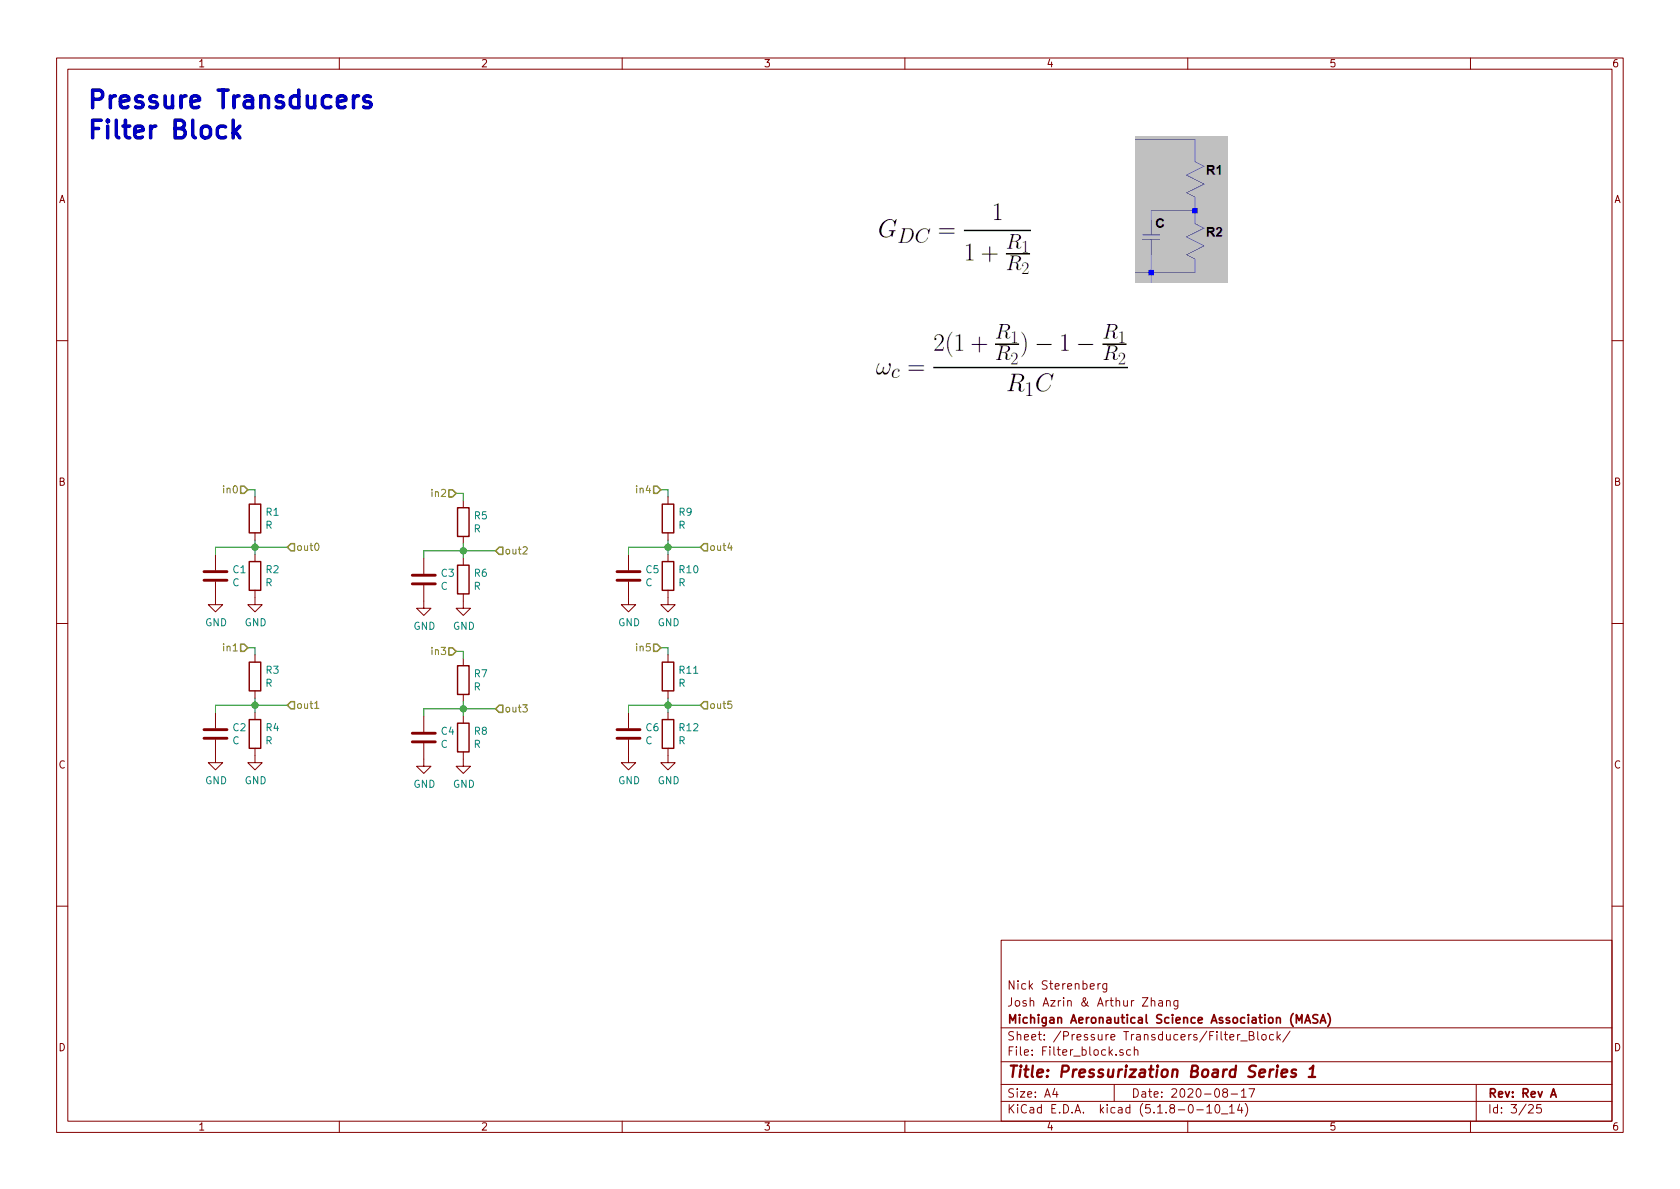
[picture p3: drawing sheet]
EESchema Schematic File Version 4
EELAYER 30 0
EELAYER END
$Descr A4 11693 8268
encoding utf-8
Sheet 3 25
Title "Pressurization Board Series 1"
Date "2020-08-17"
Rev "Rev A"
Comp "Michigan Aeronautical Science Association (MASA)"
Comment1 "Josh Azrin & Arthur Zhang"
Comment2 "Nick Sterenberg"
Comment3 ""
Comment4 ""
$EndDescr
$Comp
L pressurization_series1-rescue:R-Device R?
U 1 1
P 1775 3600
AR Path="/596D7A67/5BE230A7/5BE230D0" Ref="R?"  Part="1" 
AR Path="/596D7A67/5BE80466/5BE230D0" Ref="R?"  Part="1" 
AR Path="/596D7A67/5C1804A3/5C1981DB/5BE230D0" Ref="R?"  Part="1" 
AR Path="/596D7A67/5C1804A3/5C19820B/5BE230D0" Ref="R?"  Part="1" 
AR Path="/596D7A67/5C1804A3/5C1BC561/5BE230D0" Ref="R?"  Part="1" 
AR Path="/5E49E893/5E67E090/5BE230D0" Ref="R1"  Part="1" 
AR Path="/5E49EA18/5E9738F1/5BE230D0" Ref="R?"  Part="1" 
F 0 "R1" H 1845 3646 50  0000 L CNN
F 1 "R" H 1845 3555 50  0000 L CNN
F 2 "KiCad:R_0603_1608Metric" V 1705 3600 50  0001 C CNN
F 3 "~" H 1775 3600 50  0001 C CNN
	1    1775 3600
	1    0    0    -1  
$EndComp
$Comp
L pressurization_series1-rescue:R-Device R?
U 1 1
P 1775 4000
AR Path="/596D7A67/5BE230A7/5BE23186" Ref="R?"  Part="1" 
AR Path="/596D7A67/5BE80466/5BE23186" Ref="R?"  Part="1" 
AR Path="/596D7A67/5C1804A3/5C1981DB/5BE23186" Ref="R?"  Part="1" 
AR Path="/596D7A67/5C1804A3/5C19820B/5BE23186" Ref="R?"  Part="1" 
AR Path="/596D7A67/5C1804A3/5C1BC561/5BE23186" Ref="R?"  Part="1" 
AR Path="/5E49E893/5E67E090/5BE23186" Ref="R2"  Part="1" 
AR Path="/5E49EA18/5E9738F1/5BE23186" Ref="R?"  Part="1" 
F 0 "R2" H 1845 4046 50  0000 L CNN
F 1 "R" H 1845 3955 50  0000 L CNN
F 2 "KiCad:R_0603_1608Metric" V 1705 4000 50  0001 C CNN
F 3 "~" H 1775 4000 50  0001 C CNN
	1    1775 4000
	1    0    0    -1  
$EndComp
$Comp
L pressurization_series1-rescue:C-Device C?
U 1 1
P 1500 4000
AR Path="/596D7A67/5BE230A7/5BE231FF" Ref="C?"  Part="1" 
AR Path="/596D7A67/5BE80466/5BE231FF" Ref="C?"  Part="1" 
AR Path="/596D7A67/5C1804A3/5C1981DB/5BE231FF" Ref="C?"  Part="1" 
AR Path="/596D7A67/5C1804A3/5C19820B/5BE231FF" Ref="C?"  Part="1" 
AR Path="/596D7A67/5C1804A3/5C1BC561/5BE231FF" Ref="C?"  Part="1" 
AR Path="/5E49E893/5E67E090/5BE231FF" Ref="C1"  Part="1" 
AR Path="/5E49EA18/5E9738F1/5BE231FF" Ref="C?"  Part="1" 
F 0 "C1" H 1615 4046 50  0000 L CNN
F 1 "C" H 1615 3955 50  0000 L CNN
F 2 "KiCad:C_0603_1608Metric" H 1538 3850 50  0001 C CNN
F 3 "~" H 1500 4000 50  0001 C CNN
	1    1500 4000
	1    0    0    -1  
$EndComp
Wire Wire Line
	1500 3850 1500 3800
Wire Wire Line
	1500 3800 1775 3800
Wire Wire Line
	1775 3800 1775 3750
Wire Wire Line
	1775 3850 1775 3800
Connection ~ 1775 3800
Text HLabel 1725 3400 0    50   Input ~ 0
in0
Wire Wire Line
	1725 3400 1775 3400
Wire Wire Line
	1775 3400 1775 3450
Text HLabel 2000 3800 2    50   Input ~ 0
out0
Wire Wire Line
	1775 3800 2000 3800
$Comp
L pressurization_series1-rescue:GND-power #PWR?
U 1 1
P 1775 4150
AR Path="/596D7A67/5BE230A7/5BE232A5" Ref="#PWR?"  Part="1" 
AR Path="/596D7A67/5BE80466/5BE232A5" Ref="#PWR?"  Part="1" 
AR Path="/596D7A67/5C1804A3/5C1981DB/5BE232A5" Ref="#PWR?"  Part="1" 
AR Path="/596D7A67/5C1804A3/5C19820B/5BE232A5" Ref="#PWR?"  Part="1" 
AR Path="/596D7A67/5C1804A3/5C1BC561/5BE232A5" Ref="#PWR?"  Part="1" 
AR Path="/5E49E893/5E67E090/5BE232A5" Ref="#PWR05"  Part="1" 
AR Path="/5E49EA18/5E9738F1/5BE232A5" Ref="#PWR?"  Part="1" 
F 0 "#PWR05" H 1775 3900 50  0001 C CNN
F 1 "GND" H 1780 3977 50  0000 C CNN
F 2 "" H 1775 4150 50  0001 C CNN
F 3 "" H 1775 4150 50  0001 C CNN
	1    1775 4150
	1    0    0    -1  
$EndComp
$Comp
L pressurization_series1-rescue:GND-power #PWR?
U 1 1
P 1500 4150
AR Path="/596D7A67/5BE230A7/5BE2328D" Ref="#PWR?"  Part="1" 
AR Path="/596D7A67/5BE80466/5BE2328D" Ref="#PWR?"  Part="1" 
AR Path="/596D7A67/5C1804A3/5C1981DB/5BE2328D" Ref="#PWR?"  Part="1" 
AR Path="/596D7A67/5C1804A3/5C19820B/5BE2328D" Ref="#PWR?"  Part="1" 
AR Path="/596D7A67/5C1804A3/5C1BC561/5BE2328D" Ref="#PWR?"  Part="1" 
AR Path="/5E49E893/5E67E090/5BE2328D" Ref="#PWR03"  Part="1" 
AR Path="/5E49EA18/5E9738F1/5BE2328D" Ref="#PWR?"  Part="1" 
F 0 "#PWR03" H 1500 3900 50  0001 C CNN
F 1 "GND" H 1505 3977 50  0000 C CNN
F 2 "" H 1500 4150 50  0001 C CNN
F 3 "" H 1500 4150 50  0001 C CNN
	1    1500 4150
	1    0    0    -1  
$EndComp
$Comp
L pressurization_series1-rescue:R-Device R?
U 1 1
P 1775 4700
AR Path="/596D7A67/5BE230A7/5BE25BE7" Ref="R?"  Part="1" 
AR Path="/596D7A67/5BE80466/5BE25BE7" Ref="R?"  Part="1" 
AR Path="/596D7A67/5C1804A3/5C1981DB/5BE25BE7" Ref="R?"  Part="1" 
AR Path="/596D7A67/5C1804A3/5C19820B/5BE25BE7" Ref="R?"  Part="1" 
AR Path="/596D7A67/5C1804A3/5C1BC561/5BE25BE7" Ref="R?"  Part="1" 
AR Path="/5E49E893/5E67E090/5BE25BE7" Ref="R3"  Part="1" 
AR Path="/5E49EA18/5E9738F1/5BE25BE7" Ref="R?"  Part="1" 
F 0 "R3" H 1845 4746 50  0000 L CNN
F 1 "R" H 1845 4655 50  0000 L CNN
F 2 "KiCad:R_0603_1608Metric" V 1705 4700 50  0001 C CNN
F 3 "~" H 1775 4700 50  0001 C CNN
	1    1775 4700
	1    0    0    -1  
$EndComp
$Comp
L pressurization_series1-rescue:R-Device R?
U 1 1
P 1775 5100
AR Path="/596D7A67/5BE230A7/5BE25BEE" Ref="R?"  Part="1" 
AR Path="/596D7A67/5BE80466/5BE25BEE" Ref="R?"  Part="1" 
AR Path="/596D7A67/5C1804A3/5C1981DB/5BE25BEE" Ref="R?"  Part="1" 
AR Path="/596D7A67/5C1804A3/5C19820B/5BE25BEE" Ref="R?"  Part="1" 
AR Path="/596D7A67/5C1804A3/5C1BC561/5BE25BEE" Ref="R?"  Part="1" 
AR Path="/5E49E893/5E67E090/5BE25BEE" Ref="R4"  Part="1" 
AR Path="/5E49EA18/5E9738F1/5BE25BEE" Ref="R?"  Part="1" 
F 0 "R4" H 1845 5146 50  0000 L CNN
F 1 "R" H 1845 5055 50  0000 L CNN
F 2 "KiCad:R_0603_1608Metric" V 1705 5100 50  0001 C CNN
F 3 "~" H 1775 5100 50  0001 C CNN
	1    1775 5100
	1    0    0    -1  
$EndComp
$Comp
L pressurization_series1-rescue:C-Device C?
U 1 1
P 1500 5100
AR Path="/596D7A67/5BE230A7/5EAA0B1E" Ref="C?"  Part="1" 
AR Path="/596D7A67/5BE80466/5EAA0B1E" Ref="C?"  Part="1" 
AR Path="/596D7A67/5C1804A3/5C1981DB/5EAA0B1E" Ref="C?"  Part="1" 
AR Path="/596D7A67/5C1804A3/5C19820B/5EAA0B1E" Ref="C?"  Part="1" 
AR Path="/596D7A67/5C1804A3/5C1BC561/5EAA0B1E" Ref="C?"  Part="1" 
AR Path="/5E49E893/5E67E090/5EAA0B1E" Ref="C2"  Part="1" 
AR Path="/5E49EA18/5E9738F1/5EAA0B1E" Ref="C?"  Part="1" 
F 0 "C2" H 1615 5146 50  0000 L CNN
F 1 "C" H 1615 5055 50  0000 L CNN
F 2 "KiCad:C_0603_1608Metric" H 1538 4950 50  0001 C CNN
F 3 "~" H 1500 5100 50  0001 C CNN
	1    1500 5100
	1    0    0    -1  
$EndComp
Wire Wire Line
	1500 4950 1500 4900
Wire Wire Line
	1500 4900 1775 4900
Wire Wire Line
	1775 4900 1775 4850
Wire Wire Line
	1775 4950 1775 4900
Connection ~ 1775 4900
Text HLabel 1725 4500 0    50   Input ~ 0
in1
Wire Wire Line
	1725 4500 1775 4500
Wire Wire Line
	1775 4500 1775 4550
Text HLabel 2000 4900 2    50   Input ~ 0
out1
Wire Wire Line
	1775 4900 2000 4900
$Comp
L pressurization_series1-rescue:GND-power #PWR?
U 1 1
P 1775 5250
AR Path="/596D7A67/5BE230A7/5BE25C06" Ref="#PWR?"  Part="1" 
AR Path="/596D7A67/5BE80466/5BE25C06" Ref="#PWR?"  Part="1" 
AR Path="/596D7A67/5C1804A3/5C1981DB/5BE25C06" Ref="#PWR?"  Part="1" 
AR Path="/596D7A67/5C1804A3/5C19820B/5BE25C06" Ref="#PWR?"  Part="1" 
AR Path="/596D7A67/5C1804A3/5C1BC561/5BE25C06" Ref="#PWR?"  Part="1" 
AR Path="/5E49E893/5E67E090/5BE25C06" Ref="#PWR06"  Part="1" 
AR Path="/5E49EA18/5E9738F1/5BE25C06" Ref="#PWR?"  Part="1" 
F 0 "#PWR06" H 1775 5000 50  0001 C CNN
F 1 "GND" H 1780 5077 50  0000 C CNN
F 2 "" H 1775 5250 50  0001 C CNN
F 3 "" H 1775 5250 50  0001 C CNN
	1    1775 5250
	1    0    0    -1  
$EndComp
$Comp
L pressurization_series1-rescue:GND-power #PWR?
U 1 1
P 1500 5250
AR Path="/596D7A67/5BE230A7/5BE25C0C" Ref="#PWR?"  Part="1" 
AR Path="/596D7A67/5BE80466/5BE25C0C" Ref="#PWR?"  Part="1" 
AR Path="/596D7A67/5C1804A3/5C1981DB/5BE25C0C" Ref="#PWR?"  Part="1" 
AR Path="/596D7A67/5C1804A3/5C19820B/5BE25C0C" Ref="#PWR?"  Part="1" 
AR Path="/596D7A67/5C1804A3/5C1BC561/5BE25C0C" Ref="#PWR?"  Part="1" 
AR Path="/5E49E893/5E67E090/5BE25C0C" Ref="#PWR04"  Part="1" 
AR Path="/5E49EA18/5E9738F1/5BE25C0C" Ref="#PWR?"  Part="1" 
F 0 "#PWR04" H 1500 5000 50  0001 C CNN
F 1 "GND" H 1505 5077 50  0000 C CNN
F 2 "" H 1500 5250 50  0001 C CNN
F 3 "" H 1500 5250 50  0001 C CNN
	1    1500 5250
	1    0    0    -1  
$EndComp
$Comp
L pressurization_series1-rescue:R-Device R?
U 1 1
P 3225 3625
AR Path="/596D7A67/5BE230A7/5E9FEC64" Ref="R?"  Part="1" 
AR Path="/596D7A67/5BE80466/5E9FEC64" Ref="R?"  Part="1" 
AR Path="/596D7A67/5C1804A3/5C1981DB/5E9FEC64" Ref="R?"  Part="1" 
AR Path="/596D7A67/5C1804A3/5C19820B/5E9FEC64" Ref="R?"  Part="1" 
AR Path="/596D7A67/5C1804A3/5C1BC561/5E9FEC64" Ref="R?"  Part="1" 
AR Path="/5E49E893/5E67E090/5E9FEC64" Ref="R5"  Part="1" 
AR Path="/5E49EA18/5E9738F1/5E9FEC64" Ref="R?"  Part="1" 
F 0 "R5" H 3295 3671 50  0000 L CNN
F 1 "R" H 3295 3580 50  0000 L CNN
F 2 "KiCad:R_0603_1608Metric" V 3155 3625 50  0001 C CNN
F 3 "~" H 3225 3625 50  0001 C CNN
	1    3225 3625
	1    0    0    -1  
$EndComp
$Comp
L pressurization_series1-rescue:R-Device R?
U 1 1
P 3225 4025
AR Path="/596D7A67/5BE230A7/5E9FEC6A" Ref="R?"  Part="1" 
AR Path="/596D7A67/5BE80466/5E9FEC6A" Ref="R?"  Part="1" 
AR Path="/596D7A67/5C1804A3/5C1981DB/5E9FEC6A" Ref="R?"  Part="1" 
AR Path="/596D7A67/5C1804A3/5C19820B/5E9FEC6A" Ref="R?"  Part="1" 
AR Path="/596D7A67/5C1804A3/5C1BC561/5E9FEC6A" Ref="R?"  Part="1" 
AR Path="/5E49E893/5E67E090/5E9FEC6A" Ref="R6"  Part="1" 
AR Path="/5E49EA18/5E9738F1/5E9FEC6A" Ref="R?"  Part="1" 
F 0 "R6" H 3295 4071 50  0000 L CNN
F 1 "R" H 3295 3980 50  0000 L CNN
F 2 "KiCad:R_0603_1608Metric" V 3155 4025 50  0001 C CNN
F 3 "~" H 3225 4025 50  0001 C CNN
	1    3225 4025
	1    0    0    -1  
$EndComp
$Comp
L pressurization_series1-rescue:C-Device C?
U 1 1
P 2950 4025
AR Path="/596D7A67/5BE230A7/5E9FEC70" Ref="C?"  Part="1" 
AR Path="/596D7A67/5BE80466/5E9FEC70" Ref="C?"  Part="1" 
AR Path="/596D7A67/5C1804A3/5C1981DB/5E9FEC70" Ref="C?"  Part="1" 
AR Path="/596D7A67/5C1804A3/5C19820B/5E9FEC70" Ref="C?"  Part="1" 
AR Path="/596D7A67/5C1804A3/5C1BC561/5E9FEC70" Ref="C?"  Part="1" 
AR Path="/5E49E893/5E67E090/5E9FEC70" Ref="C3"  Part="1" 
AR Path="/5E49EA18/5E9738F1/5E9FEC70" Ref="C?"  Part="1" 
F 0 "C3" H 3065 4071 50  0000 L CNN
F 1 "C" H 3065 3980 50  0000 L CNN
F 2 "KiCad:C_0603_1608Metric" H 2988 3875 50  0001 C CNN
F 3 "~" H 2950 4025 50  0001 C CNN
	1    2950 4025
	1    0    0    -1  
$EndComp
Wire Wire Line
	2950 3875 2950 3825
Wire Wire Line
	2950 3825 3225 3825
Wire Wire Line
	3225 3825 3225 3775
Wire Wire Line
	3225 3875 3225 3825
Connection ~ 3225 3825
Text HLabel 3175 3425 0    50   Input ~ 0
in2
Wire Wire Line
	3175 3425 3225 3425
Wire Wire Line
	3225 3425 3225 3475
Text HLabel 3450 3825 2    50   Input ~ 0
out2
Wire Wire Line
	3225 3825 3450 3825
$Comp
L pressurization_series1-rescue:GND-power #PWR?
U 1 1
P 3225 4175
AR Path="/596D7A67/5BE230A7/5E9FEC80" Ref="#PWR?"  Part="1" 
AR Path="/596D7A67/5BE80466/5E9FEC80" Ref="#PWR?"  Part="1" 
AR Path="/596D7A67/5C1804A3/5C1981DB/5E9FEC80" Ref="#PWR?"  Part="1" 
AR Path="/596D7A67/5C1804A3/5C19820B/5E9FEC80" Ref="#PWR?"  Part="1" 
AR Path="/596D7A67/5C1804A3/5C1BC561/5E9FEC80" Ref="#PWR?"  Part="1" 
AR Path="/5E49E893/5E67E090/5E9FEC80" Ref="#PWR09"  Part="1" 
AR Path="/5E49EA18/5E9738F1/5E9FEC80" Ref="#PWR?"  Part="1" 
F 0 "#PWR09" H 3225 3925 50  0001 C CNN
F 1 "GND" H 3230 4002 50  0000 C CNN
F 2 "" H 3225 4175 50  0001 C CNN
F 3 "" H 3225 4175 50  0001 C CNN
	1    3225 4175
	1    0    0    -1  
$EndComp
$Comp
L pressurization_series1-rescue:GND-power #PWR?
U 1 1
P 2950 4175
AR Path="/596D7A67/5BE230A7/5E9FEC86" Ref="#PWR?"  Part="1" 
AR Path="/596D7A67/5BE80466/5E9FEC86" Ref="#PWR?"  Part="1" 
AR Path="/596D7A67/5C1804A3/5C1981DB/5E9FEC86" Ref="#PWR?"  Part="1" 
AR Path="/596D7A67/5C1804A3/5C19820B/5E9FEC86" Ref="#PWR?"  Part="1" 
AR Path="/596D7A67/5C1804A3/5C1BC561/5E9FEC86" Ref="#PWR?"  Part="1" 
AR Path="/5E49E893/5E67E090/5E9FEC86" Ref="#PWR07"  Part="1" 
AR Path="/5E49EA18/5E9738F1/5E9FEC86" Ref="#PWR?"  Part="1" 
F 0 "#PWR07" H 2950 3925 50  0001 C CNN
F 1 "GND" H 2955 4002 50  0000 C CNN
F 2 "" H 2950 4175 50  0001 C CNN
F 3 "" H 2950 4175 50  0001 C CNN
	1    2950 4175
	1    0    0    -1  
$EndComp
$Comp
L pressurization_series1-rescue:R-Device R?
U 1 1
P 3225 4725
AR Path="/596D7A67/5BE230A7/5E9FEC8C" Ref="R?"  Part="1" 
AR Path="/596D7A67/5BE80466/5E9FEC8C" Ref="R?"  Part="1" 
AR Path="/596D7A67/5C1804A3/5C1981DB/5E9FEC8C" Ref="R?"  Part="1" 
AR Path="/596D7A67/5C1804A3/5C19820B/5E9FEC8C" Ref="R?"  Part="1" 
AR Path="/596D7A67/5C1804A3/5C1BC561/5E9FEC8C" Ref="R?"  Part="1" 
AR Path="/5E49E893/5E67E090/5E9FEC8C" Ref="R7"  Part="1" 
AR Path="/5E49EA18/5E9738F1/5E9FEC8C" Ref="R?"  Part="1" 
F 0 "R7" H 3295 4771 50  0000 L CNN
F 1 "R" H 3295 4680 50  0000 L CNN
F 2 "KiCad:R_0603_1608Metric" V 3155 4725 50  0001 C CNN
F 3 "~" H 3225 4725 50  0001 C CNN
	1    3225 4725
	1    0    0    -1  
$EndComp
$Comp
L pressurization_series1-rescue:R-Device R?
U 1 1
P 3225 5125
AR Path="/596D7A67/5BE230A7/5E9FEC92" Ref="R?"  Part="1" 
AR Path="/596D7A67/5BE80466/5E9FEC92" Ref="R?"  Part="1" 
AR Path="/596D7A67/5C1804A3/5C1981DB/5E9FEC92" Ref="R?"  Part="1" 
AR Path="/596D7A67/5C1804A3/5C19820B/5E9FEC92" Ref="R?"  Part="1" 
AR Path="/596D7A67/5C1804A3/5C1BC561/5E9FEC92" Ref="R?"  Part="1" 
AR Path="/5E49E893/5E67E090/5E9FEC92" Ref="R8"  Part="1" 
AR Path="/5E49EA18/5E9738F1/5E9FEC92" Ref="R?"  Part="1" 
F 0 "R8" H 3295 5171 50  0000 L CNN
F 1 "R" H 3295 5080 50  0000 L CNN
F 2 "KiCad:R_0603_1608Metric" V 3155 5125 50  0001 C CNN
F 3 "~" H 3225 5125 50  0001 C CNN
	1    3225 5125
	1    0    0    -1  
$EndComp
$Comp
L pressurization_series1-rescue:C-Device C?
U 1 1
P 2950 5125
AR Path="/596D7A67/5BE230A7/5E9FEC98" Ref="C?"  Part="1" 
AR Path="/596D7A67/5BE80466/5E9FEC98" Ref="C?"  Part="1" 
AR Path="/596D7A67/5C1804A3/5C1981DB/5E9FEC98" Ref="C?"  Part="1" 
AR Path="/596D7A67/5C1804A3/5C19820B/5E9FEC98" Ref="C?"  Part="1" 
AR Path="/596D7A67/5C1804A3/5C1BC561/5E9FEC98" Ref="C?"  Part="1" 
AR Path="/5E49E893/5E67E090/5E9FEC98" Ref="C4"  Part="1" 
AR Path="/5E49EA18/5E9738F1/5E9FEC98" Ref="C?"  Part="1" 
F 0 "C4" H 3065 5171 50  0000 L CNN
F 1 "C" H 3065 5080 50  0000 L CNN
F 2 "KiCad:C_0603_1608Metric" H 2988 4975 50  0001 C CNN
F 3 "~" H 2950 5125 50  0001 C CNN
	1    2950 5125
	1    0    0    -1  
$EndComp
Wire Wire Line
	2950 4975 2950 4925
Wire Wire Line
	2950 4925 3225 4925
Wire Wire Line
	3225 4925 3225 4875
Wire Wire Line
	3225 4975 3225 4925
Connection ~ 3225 4925
Text HLabel 3175 4525 0    50   Input ~ 0
in3
Wire Wire Line
	3175 4525 3225 4525
Wire Wire Line
	3225 4525 3225 4575
Text HLabel 3450 4925 2    50   Input ~ 0
out3
Wire Wire Line
	3225 4925 3450 4925
$Comp
L pressurization_series1-rescue:GND-power #PWR?
U 1 1
P 3225 5275
AR Path="/596D7A67/5BE230A7/5E9FECA8" Ref="#PWR?"  Part="1" 
AR Path="/596D7A67/5BE80466/5E9FECA8" Ref="#PWR?"  Part="1" 
AR Path="/596D7A67/5C1804A3/5C1981DB/5E9FECA8" Ref="#PWR?"  Part="1" 
AR Path="/596D7A67/5C1804A3/5C19820B/5E9FECA8" Ref="#PWR?"  Part="1" 
AR Path="/596D7A67/5C1804A3/5C1BC561/5E9FECA8" Ref="#PWR?"  Part="1" 
AR Path="/5E49E893/5E67E090/5E9FECA8" Ref="#PWR010"  Part="1" 
AR Path="/5E49EA18/5E9738F1/5E9FECA8" Ref="#PWR?"  Part="1" 
F 0 "#PWR010" H 3225 5025 50  0001 C CNN
F 1 "GND" H 3230 5102 50  0000 C CNN
F 2 "" H 3225 5275 50  0001 C CNN
F 3 "" H 3225 5275 50  0001 C CNN
	1    3225 5275
	1    0    0    -1  
$EndComp
$Comp
L pressurization_series1-rescue:GND-power #PWR?
U 1 1
P 2950 5275
AR Path="/596D7A67/5BE230A7/5E9FECAE" Ref="#PWR?"  Part="1" 
AR Path="/596D7A67/5BE80466/5E9FECAE" Ref="#PWR?"  Part="1" 
AR Path="/596D7A67/5C1804A3/5C1981DB/5E9FECAE" Ref="#PWR?"  Part="1" 
AR Path="/596D7A67/5C1804A3/5C19820B/5E9FECAE" Ref="#PWR?"  Part="1" 
AR Path="/596D7A67/5C1804A3/5C1BC561/5E9FECAE" Ref="#PWR?"  Part="1" 
AR Path="/5E49E893/5E67E090/5E9FECAE" Ref="#PWR08"  Part="1" 
AR Path="/5E49EA18/5E9738F1/5E9FECAE" Ref="#PWR?"  Part="1" 
F 0 "#PWR08" H 2950 5025 50  0001 C CNN
F 1 "GND" H 2955 5102 50  0000 C CNN
F 2 "" H 2950 5275 50  0001 C CNN
F 3 "" H 2950 5275 50  0001 C CNN
	1    2950 5275
	1    0    0    -1  
$EndComp
$Comp
L pressurization_series1-rescue:R-Device R?
U 1 1
P 4650 3600
AR Path="/596D7A67/5BE230A7/5EA02236" Ref="R?"  Part="1" 
AR Path="/596D7A67/5BE80466/5EA02236" Ref="R?"  Part="1" 
AR Path="/596D7A67/5C1804A3/5C1981DB/5EA02236" Ref="R?"  Part="1" 
AR Path="/596D7A67/5C1804A3/5C19820B/5EA02236" Ref="R?"  Part="1" 
AR Path="/596D7A67/5C1804A3/5C1BC561/5EA02236" Ref="R?"  Part="1" 
AR Path="/5E49E893/5E67E090/5EA02236" Ref="R9"  Part="1" 
AR Path="/5E49EA18/5E9738F1/5EA02236" Ref="R?"  Part="1" 
F 0 "R9" H 4720 3646 50  0000 L CNN
F 1 "R" H 4720 3555 50  0000 L CNN
F 2 "KiCad:R_0603_1608Metric" V 4580 3600 50  0001 C CNN
F 3 "~" H 4650 3600 50  0001 C CNN
	1    4650 3600
	1    0    0    -1  
$EndComp
$Comp
L pressurization_series1-rescue:R-Device R?
U 1 1
P 4650 4000
AR Path="/596D7A67/5BE230A7/5EA0223C" Ref="R?"  Part="1" 
AR Path="/596D7A67/5BE80466/5EA0223C" Ref="R?"  Part="1" 
AR Path="/596D7A67/5C1804A3/5C1981DB/5EA0223C" Ref="R?"  Part="1" 
AR Path="/596D7A67/5C1804A3/5C19820B/5EA0223C" Ref="R?"  Part="1" 
AR Path="/596D7A67/5C1804A3/5C1BC561/5EA0223C" Ref="R?"  Part="1" 
AR Path="/5E49E893/5E67E090/5EA0223C" Ref="R10"  Part="1" 
AR Path="/5E49EA18/5E9738F1/5EA0223C" Ref="R?"  Part="1" 
F 0 "R10" H 4720 4046 50  0000 L CNN
F 1 "R" H 4720 3955 50  0000 L CNN
F 2 "KiCad:R_0603_1608Metric" V 4580 4000 50  0001 C CNN
F 3 "~" H 4650 4000 50  0001 C CNN
	1    4650 4000
	1    0    0    -1  
$EndComp
$Comp
L pressurization_series1-rescue:C-Device C?
U 1 1
P 4375 4000
AR Path="/596D7A67/5BE230A7/5EA02242" Ref="C?"  Part="1" 
AR Path="/596D7A67/5BE80466/5EA02242" Ref="C?"  Part="1" 
AR Path="/596D7A67/5C1804A3/5C1981DB/5EA02242" Ref="C?"  Part="1" 
AR Path="/596D7A67/5C1804A3/5C19820B/5EA02242" Ref="C?"  Part="1" 
AR Path="/596D7A67/5C1804A3/5C1BC561/5EA02242" Ref="C?"  Part="1" 
AR Path="/5E49E893/5E67E090/5EA02242" Ref="C5"  Part="1" 
AR Path="/5E49EA18/5E9738F1/5EA02242" Ref="C?"  Part="1" 
F 0 "C5" H 4490 4046 50  0000 L CNN
F 1 "C" H 4490 3955 50  0000 L CNN
F 2 "KiCad:C_0603_1608Metric" H 4413 3850 50  0001 C CNN
F 3 "~" H 4375 4000 50  0001 C CNN
	1    4375 4000
	1    0    0    -1  
$EndComp
Wire Wire Line
	4375 3850 4375 3800
Wire Wire Line
	4375 3800 4650 3800
Wire Wire Line
	4650 3800 4650 3750
Wire Wire Line
	4650 3850 4650 3800
Connection ~ 4650 3800
Text HLabel 4600 3400 0    50   Input ~ 0
in4
Wire Wire Line
	4600 3400 4650 3400
Wire Wire Line
	4650 3400 4650 3450
Text HLabel 4875 3800 2    50   Input ~ 0
out4
Wire Wire Line
	4650 3800 4875 3800
$Comp
L pressurization_series1-rescue:GND-power #PWR?
U 1 1
P 4650 4150
AR Path="/596D7A67/5BE230A7/5EA02252" Ref="#PWR?"  Part="1" 
AR Path="/596D7A67/5BE80466/5EA02252" Ref="#PWR?"  Part="1" 
AR Path="/596D7A67/5C1804A3/5C1981DB/5EA02252" Ref="#PWR?"  Part="1" 
AR Path="/596D7A67/5C1804A3/5C19820B/5EA02252" Ref="#PWR?"  Part="1" 
AR Path="/596D7A67/5C1804A3/5C1BC561/5EA02252" Ref="#PWR?"  Part="1" 
AR Path="/5E49E893/5E67E090/5EA02252" Ref="#PWR013"  Part="1" 
AR Path="/5E49EA18/5E9738F1/5EA02252" Ref="#PWR?"  Part="1" 
F 0 "#PWR013" H 4650 3900 50  0001 C CNN
F 1 "GND" H 4655 3977 50  0000 C CNN
F 2 "" H 4650 4150 50  0001 C CNN
F 3 "" H 4650 4150 50  0001 C CNN
	1    4650 4150
	1    0    0    -1  
$EndComp
$Comp
L pressurization_series1-rescue:GND-power #PWR?
U 1 1
P 4375 4150
AR Path="/596D7A67/5BE230A7/5EA02258" Ref="#PWR?"  Part="1" 
AR Path="/596D7A67/5BE80466/5EA02258" Ref="#PWR?"  Part="1" 
AR Path="/596D7A67/5C1804A3/5C1981DB/5EA02258" Ref="#PWR?"  Part="1" 
AR Path="/596D7A67/5C1804A3/5C19820B/5EA02258" Ref="#PWR?"  Part="1" 
AR Path="/596D7A67/5C1804A3/5C1BC561/5EA02258" Ref="#PWR?"  Part="1" 
AR Path="/5E49E893/5E67E090/5EA02258" Ref="#PWR011"  Part="1" 
AR Path="/5E49EA18/5E9738F1/5EA02258" Ref="#PWR?"  Part="1" 
F 0 "#PWR011" H 4375 3900 50  0001 C CNN
F 1 "GND" H 4380 3977 50  0000 C CNN
F 2 "" H 4375 4150 50  0001 C CNN
F 3 "" H 4375 4150 50  0001 C CNN
	1    4375 4150
	1    0    0    -1  
$EndComp
$Comp
L pressurization_series1-rescue:R-Device R?
U 1 1
P 4650 4700
AR Path="/596D7A67/5BE230A7/5EA0225E" Ref="R?"  Part="1" 
AR Path="/596D7A67/5BE80466/5EA0225E" Ref="R?"  Part="1" 
AR Path="/596D7A67/5C1804A3/5C1981DB/5EA0225E" Ref="R?"  Part="1" 
AR Path="/596D7A67/5C1804A3/5C19820B/5EA0225E" Ref="R?"  Part="1" 
AR Path="/596D7A67/5C1804A3/5C1BC561/5EA0225E" Ref="R?"  Part="1" 
AR Path="/5E49E893/5E67E090/5EA0225E" Ref="R11"  Part="1" 
AR Path="/5E49EA18/5E9738F1/5EA0225E" Ref="R?"  Part="1" 
F 0 "R11" H 4720 4746 50  0000 L CNN
F 1 "R" H 4720 4655 50  0000 L CNN
F 2 "KiCad:R_0603_1608Metric" V 4580 4700 50  0001 C CNN
F 3 "~" H 4650 4700 50  0001 C CNN
	1    4650 4700
	1    0    0    -1  
$EndComp
$Comp
L pressurization_series1-rescue:R-Device R?
U 1 1
P 4650 5100
AR Path="/596D7A67/5BE230A7/5EA02264" Ref="R?"  Part="1" 
AR Path="/596D7A67/5BE80466/5EA02264" Ref="R?"  Part="1" 
AR Path="/596D7A67/5C1804A3/5C1981DB/5EA02264" Ref="R?"  Part="1" 
AR Path="/596D7A67/5C1804A3/5C19820B/5EA02264" Ref="R?"  Part="1" 
AR Path="/596D7A67/5C1804A3/5C1BC561/5EA02264" Ref="R?"  Part="1" 
AR Path="/5E49E893/5E67E090/5EA02264" Ref="R12"  Part="1" 
AR Path="/5E49EA18/5E9738F1/5EA02264" Ref="R?"  Part="1" 
F 0 "R12" H 4720 5146 50  0000 L CNN
F 1 "R" H 4720 5055 50  0000 L CNN
F 2 "KiCad:R_0603_1608Metric" V 4580 5100 50  0001 C CNN
F 3 "~" H 4650 5100 50  0001 C CNN
	1    4650 5100
	1    0    0    -1  
$EndComp
$Comp
L pressurization_series1-rescue:C-Device C?
U 1 1
P 4375 5100
AR Path="/596D7A67/5BE230A7/5EA0226A" Ref="C?"  Part="1" 
AR Path="/596D7A67/5BE80466/5EA0226A" Ref="C?"  Part="1" 
AR Path="/596D7A67/5C1804A3/5C1981DB/5EA0226A" Ref="C?"  Part="1" 
AR Path="/596D7A67/5C1804A3/5C19820B/5EA0226A" Ref="C?"  Part="1" 
AR Path="/596D7A67/5C1804A3/5C1BC561/5EA0226A" Ref="C?"  Part="1" 
AR Path="/5E49E893/5E67E090/5EA0226A" Ref="C6"  Part="1" 
AR Path="/5E49EA18/5E9738F1/5EA0226A" Ref="C?"  Part="1" 
F 0 "C6" H 4490 5146 50  0000 L CNN
F 1 "C" H 4490 5055 50  0000 L CNN
F 2 "KiCad:C_0603_1608Metric" H 4413 4950 50  0001 C CNN
F 3 "~" H 4375 5100 50  0001 C CNN
	1    4375 5100
	1    0    0    -1  
$EndComp
Wire Wire Line
	4375 4950 4375 4900
Wire Wire Line
	4375 4900 4650 4900
Wire Wire Line
	4650 4900 4650 4850
Wire Wire Line
	4650 4950 4650 4900
Connection ~ 4650 4900
Text HLabel 4600 4500 0    50   Input ~ 0
in5
Wire Wire Line
	4600 4500 4650 4500
Wire Wire Line
	4650 4500 4650 4550
Text HLabel 4875 4900 2    50   Input ~ 0
out5
Wire Wire Line
	4650 4900 4875 4900
$Comp
L pressurization_series1-rescue:GND-power #PWR?
U 1 1
P 4650 5250
AR Path="/596D7A67/5BE230A7/5EA0227A" Ref="#PWR?"  Part="1" 
AR Path="/596D7A67/5BE80466/5EA0227A" Ref="#PWR?"  Part="1" 
AR Path="/596D7A67/5C1804A3/5C1981DB/5EA0227A" Ref="#PWR?"  Part="1" 
AR Path="/596D7A67/5C1804A3/5C19820B/5EA0227A" Ref="#PWR?"  Part="1" 
AR Path="/596D7A67/5C1804A3/5C1BC561/5EA0227A" Ref="#PWR?"  Part="1" 
AR Path="/5E49E893/5E67E090/5EA0227A" Ref="#PWR014"  Part="1" 
AR Path="/5E49EA18/5E9738F1/5EA0227A" Ref="#PWR?"  Part="1" 
F 0 "#PWR014" H 4650 5000 50  0001 C CNN
F 1 "GND" H 4655 5077 50  0000 C CNN
F 2 "" H 4650 5250 50  0001 C CNN
F 3 "" H 4650 5250 50  0001 C CNN
	1    4650 5250
	1    0    0    -1  
$EndComp
$Comp
L pressurization_series1-rescue:GND-power #PWR?
U 1 1
P 4375 5250
AR Path="/596D7A67/5BE230A7/5EA02280" Ref="#PWR?"  Part="1" 
AR Path="/596D7A67/5BE80466/5EA02280" Ref="#PWR?"  Part="1" 
AR Path="/596D7A67/5C1804A3/5C1981DB/5EA02280" Ref="#PWR?"  Part="1" 
AR Path="/596D7A67/5C1804A3/5C19820B/5EA02280" Ref="#PWR?"  Part="1" 
AR Path="/596D7A67/5C1804A3/5C1BC561/5EA02280" Ref="#PWR?"  Part="1" 
AR Path="/5E49E893/5E67E090/5EA02280" Ref="#PWR012"  Part="1" 
AR Path="/5E49EA18/5E9738F1/5EA02280" Ref="#PWR?"  Part="1" 
F 0 "#PWR012" H 4375 5000 50  0001 C CNN
F 1 "GND" H 4380 5077 50  0000 C CNN
F 2 "" H 4375 5250 50  0001 C CNN
F 3 "" H 4375 5250 50  0001 C CNN
	1    4375 5250
	1    0    0    -1  
$EndComp
Text Notes 600  975  0    123  ~ 25
Pressure Transducers\nFilter Block
$EndSCHEMATC
